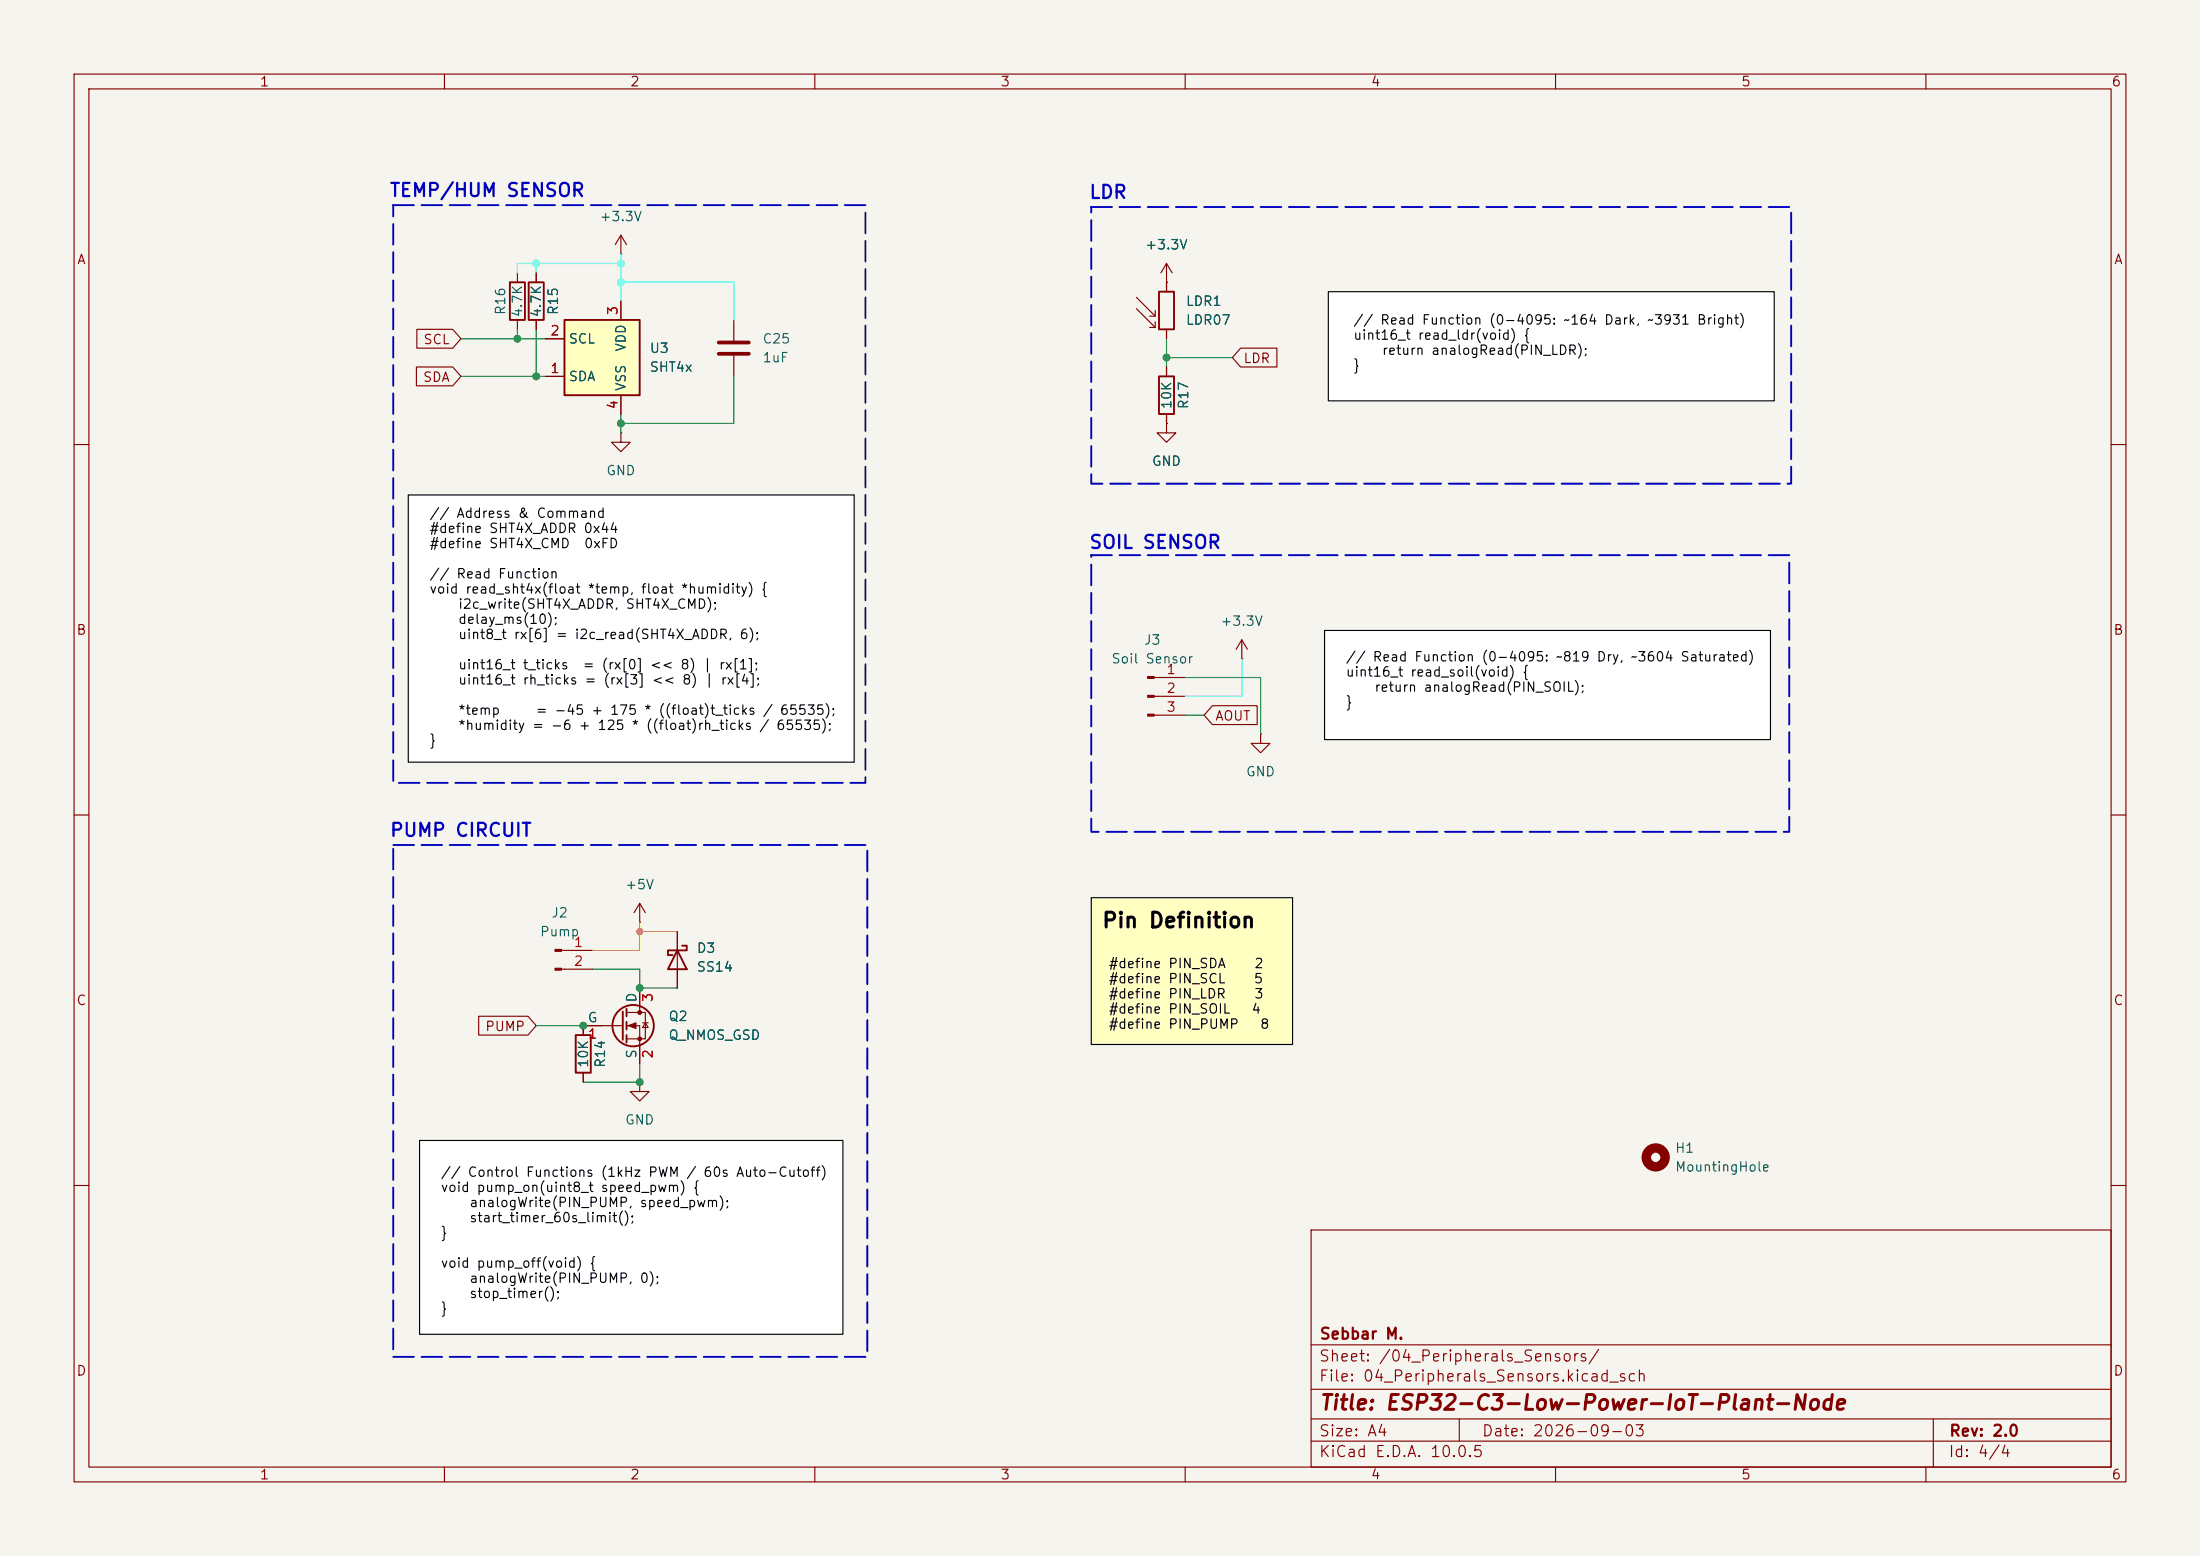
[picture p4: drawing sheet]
<svg xmlns="http://www.w3.org/2000/svg" width="297mm" height="210mm" viewBox="0 0 297 210" stroke-linecap="round" stroke-linejoin="round" font-family="sans-serif">
<path d="M0 0h297v210h-297z" fill="#f5f4ef" stroke="#f5f4ef" stroke-width=".14"/>
<g fill="none" stroke="#840000" stroke-width=".15">
<path d="M10 10h277v190h-277zM12 12h273v186h-273zM60 10v2M110 10v2M160 10v2M210 10v2M260 10v2M10 60h2M285 60h2M10 110h2M285 110h2M10 160h2"/>
<path d="M177 166h108v32h-108zM285 160h2M60 198v2M110 198v2M160 198v2M177 194.5h108M177 191.5h108M177 187.5h108M177 181.5h108M197 191.5v3M210 198v2M260 198v2"/>
<path d="M261 191.5v6.5"/>
</g>
<g fill="#fff">
<path d="M179.3 39.4h60.2v14.7h-60.2z"/>
<path d="M55.1 66.8h60.2v36.1h-60.2z"/>
<path d="M178.8 85.1h60.2v14.7h-60.2z"/>
<path d="M56.6 153.9h57.2v26.2h-57.2z"/>
</g>
<path d="M147.3 121.2h27.2v19.8h-27.2z" fill="#ffffc2"/>
<g fill="none" stroke="#840000" stroke-width=".15">
<path d="M72.4 36.8v1.3M72.4 43.2v1.3M170.2 99.1v1.2h1.2l-1.2 1.3-1.3-1.3h1.3M170.2 99.1h.1M78.7 138.4h5.4M84.6 136.7h2.5v3.5h-2.5M84.6 138.4h1.8v5.1M86.4 124.5h.1M86.4 121.9v2.6M86.4 133.4v3.3M86.4 121.9l-.8 1.3M86.4 121.9l.7 1.3"/>
<path d="M86.7 138h.8M87.1 138l.4 .7h-.8zM86.4 146.1v1.2h1.2l-1.2 1.3-1.3-1.3h1.3M86.4 146.1h.1"/>
</g>
<g fill="none" stroke="#840000" stroke-width=".25">
<path d="M71.4 38.1h2v5.1h-2zM84.1 136.5v3.8M84.6 136.1v1.1M84.6 137.9v1M84.6 139.7v1"/>
<circle cx="85.5" cy="138.4" r="2.79"/>
</g>
<g fill="#840000" stroke="#840000" stroke-width=".15">
<path d="M84.8 138.4l1.1-.4v.8z"/>
<circle cx="86.4" cy="136.7" r=".25"/>
<circle cx="86.4" cy="140.2" r=".25"/>
</g>
<path d="M76.2 43.2h10.2v10.1h-10.2z" fill="#ffffc2"/>
<path d="M68.8 38.1h2.1v5.1h-2.1zM156.5 39.4h2v5.1h-2zM76.2 43.2h10.2v10.1h-10.2zM156.5 50.8h2v5.1h-2zM77.7 139.7h2.1v5.1h-2.1zM91.4 128.3l1.3 2.5h-2.5zM92.1 127.6h.6v.7h-2.5v.6h.6" fill="none" stroke="#840000" stroke-width=".25"/>
<g fill="none" stroke="#840000" stroke-width=".15">
<path d="M69.8 36.8v1.3M72.4 36.8v1.3M83.8 34.3h.1M83.8 31.8v2.5M83.8 31.8l-.7 1.2M83.8 31.8l.8 1.2M157.5 38.1h.1M157.5 35.6v3.8M157.5 35.6l-.8 1.2M157.5 35.6l.7 1.2M56.2 49.5h4.9l1.1 1.3-1.1 1.3h-4.9zM56.3 44.4h4.8l1.1 1.3-1.1 1.3h-4.8z"/>
<path d="M69.8 43.2v1.3M72.4 43.2v1.3M73.7 50.8h2.5M73.7 45.7h2.5M83.8 58.4v1.3h1.3l-1.3 1.3-1.3-1.3h1.3M83.8 58.4h.1M83.8 40.6v2.6M83.8 53.3v2.6M99.1 43.2v2.8M99.1 48v2.8M153.4 40.1l2.6 2.6M153.4 41.7l2.6 2.5"/>
<path d="M155.2 42.7h.8M155.2 44.2h.8M156 41.9v.8M156 43.4v.8M157.5 57.2v1.2h1.2l-1.2 1.3-1.3-1.3h1.3M157.5 57.2h.1M157.5 44.5v1.2M157.5 49.5v1.3M157.5 55.9v1.3M167.5 47h4.9v2.5h-4.9l-1.1-1.2zM155.8 91.4h4.2M155.8 94h4.2"/>
<path d="M155.8 96.5h4.2M163.7 95.2h6v2.6h-6l-1.1-1.3zM167.6 88.9h.1M167.6 86.4l-.7 1.2M167.6 86.4l.8 1.2M167.6 86.4v2.5M64.6 137.2h6.7l1.1 1.2-1.1 1.3h-6.7zM75.8 128.3h4.2M75.8 130.8h4.2M81.3 138.4h-2.6v1.3M86.4 133.4v2.5M91.4 125.7v7.7"/>
<path d="M78.7 144.8v1.3M86.4 141v2.5"/>
</g>
<circle cx="223.5" cy="156.2" r="1.27" fill="none" stroke="#840000" stroke-width="1.3"/>
<path d="M97 46.2h4.1M97 47.8h4.1" fill="none" stroke="#840000" stroke-width=".51"/>
<g fill="#840000" stroke="#840000" stroke-width=".15">
<path d="M74.9 128.1h.9v.3h-.9z"/>
<path d="M74.9 130.7h.9v.2h-.9z"/>
<path d="M154.9 91.3h.9v.3h-.9z"/>
<path d="M154.9 93.9h.9v.2h-.9z"/>
<path d="M154.9 96.4h.9v.2h-.9z"/>
</g>
<path d="M86.4 124.5v3.8h-6.4M86.4 125.7h5" fill="none" stroke="#ffe100" stroke-width=".15"/>
<g fill="none" stroke="#009600" stroke-width=".15">
<path d="M62.2 45.7h11.5M62.2 50.8h11.5M69.8 44.5v1.2M72.4 44.5v6.3M83.8 55.9v2.5M99.1 50.8v6.4h-15.3M157.5 45.7v3.8M157.5 48.3h8.9M160 91.4h10.2v7.7M160 96.5h2.6M72.4 138.4h6.3M80 130.8h6.4v2.6h5"/>
<path d="M86.4 143.5v2.6h-7.7"/>
</g>
<path d="M72.4 35.6v1.2M83.8 34.3v6.3M83.8 38.1h15.3v5.1M83.8 35.6h-14v1.2M167.6 88.9v5.1h-7.6" fill="none" stroke="#00ffe5" stroke-width=".15"/>
<path d="M179.3 39.4h60.2v14.7h-60.2zM55.1 66.8h60.2v36.1h-60.2zM178.8 85.1h60.2v14.7h-60.2zM147.3 121.2h27.2v19.8h-27.2zM56.6 153.9h57.2v26.2h-57.2z" fill="none" stroke="#000" stroke-width=".15"/>
<path d="M53.1 27.7h63.7v78h-63.7zM147.3 27.9h94.5v37.4h-94.5zM147.3 74.9h94.3v37.4h-94.3zM53.1 114h64v69.1h-64z" fill="none" stroke="#0000c2" stroke-width=".25" stroke-dasharray="2.8 1"/>
<circle cx="86.4" cy="125.7" r=".46" fill="#ffe100" stroke="#ffe100" stroke-width=".14"/>
<g fill="#009600" stroke="#009600" stroke-width=".14">
<circle cx="86.4" cy="133.4" r=".46"/>
<circle cx="78.7" cy="138.4" r=".46"/>
<circle cx="86.4" cy="146.1" r=".46"/>
<circle cx="157.5" cy="48.3" r=".46"/>
<circle cx="72.4" cy="50.8" r=".46"/>
<circle cx="69.8" cy="45.7" r=".46"/>
<circle cx="83.8" cy="57.2" r=".46"/>
</g>
<g fill="#00ffe5" stroke="#00ffe5" stroke-width=".14">
<circle cx="83.8" cy="38.1" r=".46"/>
<circle cx="72.4" cy="35.6" r=".46"/>
<circle cx="83.8" cy="35.6" r=".46"/>
</g>
<text font-size="2" x="148.7" y="125.7">Pin Definition</text>
<text font-size="2" fill="#840000" x="178" y="190.8">Title: ESP32-C3-Low-Power-IoT-Plant-Node</text>
<g font-size="1.8" fill="#0000c2">
<text x="52.5" y="27">TEMP/HUM SENSOR</text>
<text x="146.9" y="27.3">LDR</text>
<text x="146.9" y="74.5">SOIL SENSOR</text>
<text x="52.5" y="113.4">PUMP CIRCUIT</text>
</g>
<g font-size="1.5" fill="#840000">
<text x="178" y="184.1">Sheet: /04_Peripherals_Sensors/</text>
<text x="178" y="181.1">Sebbar M.</text>
<text x="178" y="186.8">File: 04_Peripherals_Sensors.kicad_sch</text>
<text x="178" y="197">KiCad E.D.A. 10.0.5</text>
<text x="178" y="194.2">Size: A4</text>
<text x="200" y="194.2">Date: 2026-09-03</text>
<text x="263" y="197">Id: 4/4</text>
<text x="263" y="194.2">Rev: 2.0</text>
</g>
<g font-size="1.3" fill="#840000">
<text x="35" y="12">1</text>
<text x="85" y="12">2</text>
<text x="135" y="12">3</text>
<text x="185" y="12">4</text>
<text x="235" y="12">5</text>
<text x="285" y="12">6</text>
<text x="10.3" y="36">A</text>
<text x="285.3" y="36">A</text>
<text x="57.1" y="46.8">SCL</text>
<text x="57" y="51.9">SDA</text>
<text x="167.8" y="49.3">LDR</text>
<text x="10.2" y="86">B</text>
<text x="285.2" y="86">B</text>
<text x="164" y="97.6">AOUT</text>
<text x="10.2" y="136">C</text>
<text x="285.2" y="136">C</text>
<text x="65.4" y="139.5">PUMP</text>
<text x="10.2" y="186">D</text>
<text x="285.2" y="186">D</text>
<text x="35" y="200">1</text>
<text x="85" y="200">2</text>
<text x="135" y="200">3</text>
<text x="185" y="200">4</text>
<text x="235" y="200">5</text>
<text x="285" y="200">6</text>
</g>
<g font-size="1.3" fill="#006464">
<text x="80.9" y="30.2">+3.3V</text>
<text x="154.5" y="34">+3.3V</text>
<text x="160" y="41.6">LDR1</text>
<text x="68.5" y="42.6" transform="rotate(-90 68.5 42.6)">R16</text>
<text x="70.8" y="42.9" transform="rotate(-90 70.8 42.9)">4.7K</text>
<text x="73.4" y="42.9" transform="rotate(-90 73.4 42.9)">4.7K</text>
<text x="75.6" y="42.6" transform="rotate(-90 75.6 42.6)">R15</text>
<text x="76.7" y="46.7">SCL</text>
<text x="84.8" y="47.5" transform="rotate(-90 84.8 47.5)">VDD</text>
<text x="87.6" y="48">U3</text>
<text x="102.9" y="46.7">C25</text>
<text x="160" y="44.1">LDR07</text>
<text x="76.7" y="51.8">SDA</text>
<text x="84.8" y="52.9" transform="rotate(-90 84.8 52.9)">VSS</text>
<text x="87.6" y="50.5">SHT4x</text>
<text x="102.9" y="49.2">1uF</text>
<text x="158.4" y="55.3" transform="rotate(-90 158.4 55.3)">10K</text>
<text x="160.7" y="55.3" transform="rotate(-90 160.7 55.3)">R17</text>
<text x="81.8" y="64.5">GND</text>
<text x="155.4" y="63.2">GND</text>
<text x="149.9" y="89.9">Soil Sensor</text>
<text x="154.4" y="87.3">J3</text>
<text x="164.7" y="84.8">+3.3V</text>
<text x="168.1" y="105.1">GND</text>
<text x="74.3" y="124.2">J2</text>
<text x="84.3" y="120.3">+5V</text>
<text x="72.8" y="126.7">Pump</text>
<text x="94" y="128.9">D3</text>
<text x="94" y="131.5">SS14</text>
<text x="86.2" y="135.4" transform="rotate(-90 86.2 135.4)">D</text>
<text x="79.2" y="138.3">G</text>
<text x="86.2" y="143" transform="rotate(-90 86.2 143)">S</text>
<text x="90.2" y="138.1">Q2</text>
<text x="90.2" y="140.7">Q_NMOS_GSD</text>
<text x="79.7" y="144.2" transform="rotate(-90 79.7 144.2)">10K</text>
<text x="82" y="144.2" transform="rotate(-90 82 144.2)">R14</text>
<text x="84.3" y="152.1">GND</text>
<text x="226" y="155.9">H1</text>
<text x="226" y="158.4">MountingHole</text>
</g>
<g font-size="1.3" fill="#a90000">
<text x="74.2" y="45.6">2</text>
<text x="83.7" y="42.6" transform="rotate(-90 83.7 42.6)">3</text>
<text x="74.2" y="50.7">1</text>
<text x="83.7" y="55.3" transform="rotate(-90 83.7 55.3)">4</text>
<text x="157.4" y="91.3">1</text>
<text x="157.4" y="93.8">2</text>
<text x="157.4" y="96.4">3</text>
<text x="77.4" y="128.1">1</text>
<text x="77.4" y="130.7">2</text>
<text x="88.4" y="135.4" transform="rotate(-90 88.4 135.4)">3</text>
<text x="79.3" y="140.5">1</text>
<text x="88.4" y="143" transform="rotate(-90 88.4 143)">2</text>
</g>
<g font-size="1.3">
<text x="182.6" y="44.1">// Read Function (0-4095: ~164 Dark, ~3931 Bright)</text>
<text x="182.6" y="46.2">uint16_t read_ldr(void) {</text>
<text x="182.6" y="50.3">}</text>
<text x="186.5" y="48.2">return analogRead(PIN_LDR);</text>
<text x="57.9" y="70.2">// Address &amp; Command</text>
<text x="57.9" y="72.3">#define SHT4X_ADDR 0x44</text>
<text x="57.9" y="74.3">#define SHT4X_CMD</text>
<text x="78.7" y="74.3">0xFD</text>
<text x="57.9" y="78.4">// Read Function</text>
<text x="57.9" y="80.4">void read_sht4x(float *temp, float *humidity) {</text>
<text x="61.8" y="82.5">i2c_write(SHT4X_ADDR, SHT4X_CMD);</text>
<text x="61.8" y="84.5">delay_ms(10);</text>
<text x="61.8" y="86.6">uint8_t rx[6] = i2c_read(SHT4X_ADDR, 6);</text>
<text x="181.6" y="89.6">// Read Function (0-4095: ~819 Dry, ~3604 Saturated)</text>
<text x="61.8" y="90.7">uint16_t t_ticks</text>
<text x="61.8" y="92.7">uint16_t rh_ticks = (rx[3] &lt;&lt; 8) | rx[4];</text>
<text x="78.6" y="90.7">= (rx[0] &lt;&lt; 8) | rx[1];</text>
<text x="181.6" y="91.6">uint16_t read_soil(void) {</text>
<text x="181.6" y="95.7">}</text>
<text x="185.5" y="93.7">return analogRead(PIN_SOIL);</text>
<text x="57.9" y="100.9">}</text>
<text x="61.8" y="96.8">*temp</text>
<text x="61.8" y="98.8">*humidity = -6 + 125 * ((float)rh_ticks / 65535);</text>
<text x="72.2" y="96.8">= -45 + 175 * ((float)t_ticks / 65535);</text>
<text x="149.6" y="131">#define PIN_SDA</text>
<text x="169.2" y="131">2</text>
<text x="149.6" y="133">#define PIN_SCL</text>
<text x="149.6" y="135.1">#define PIN_LDR</text>
<text x="149.6" y="137.1">#define PIN_SOIL</text>
<text x="168.9" y="137.1">4</text>
<text x="169.2" y="133">5</text>
<text x="169.2" y="135.1">3</text>
<text x="149.6" y="139.2">#define PIN_PUMP</text>
<text x="170" y="139.2">8</text>
<text x="59.4" y="159.2">// Control Functions (1kHz PWM / 60s Auto-Cutoff)</text>
<text x="59.4" y="161.2">void pump_on(uint8_t speed_pwm) {</text>
<text x="59.4" y="167.3">}</text>
<text x="63.3" y="163.2">analogWrite(PIN_PUMP, speed_pwm);</text>
<text x="63.3" y="165.3">start_timer_60s_limit();</text>
<text x="59.4" y="171.4">void pump_off(void) {</text>
<text x="63.3" y="173.5">analogWrite(PIN_PUMP, 0);</text>
<text x="59.4" y="177.6">}</text>
<text x="63.3" y="175.5">stop_timer();</text>
</g>
</svg>
